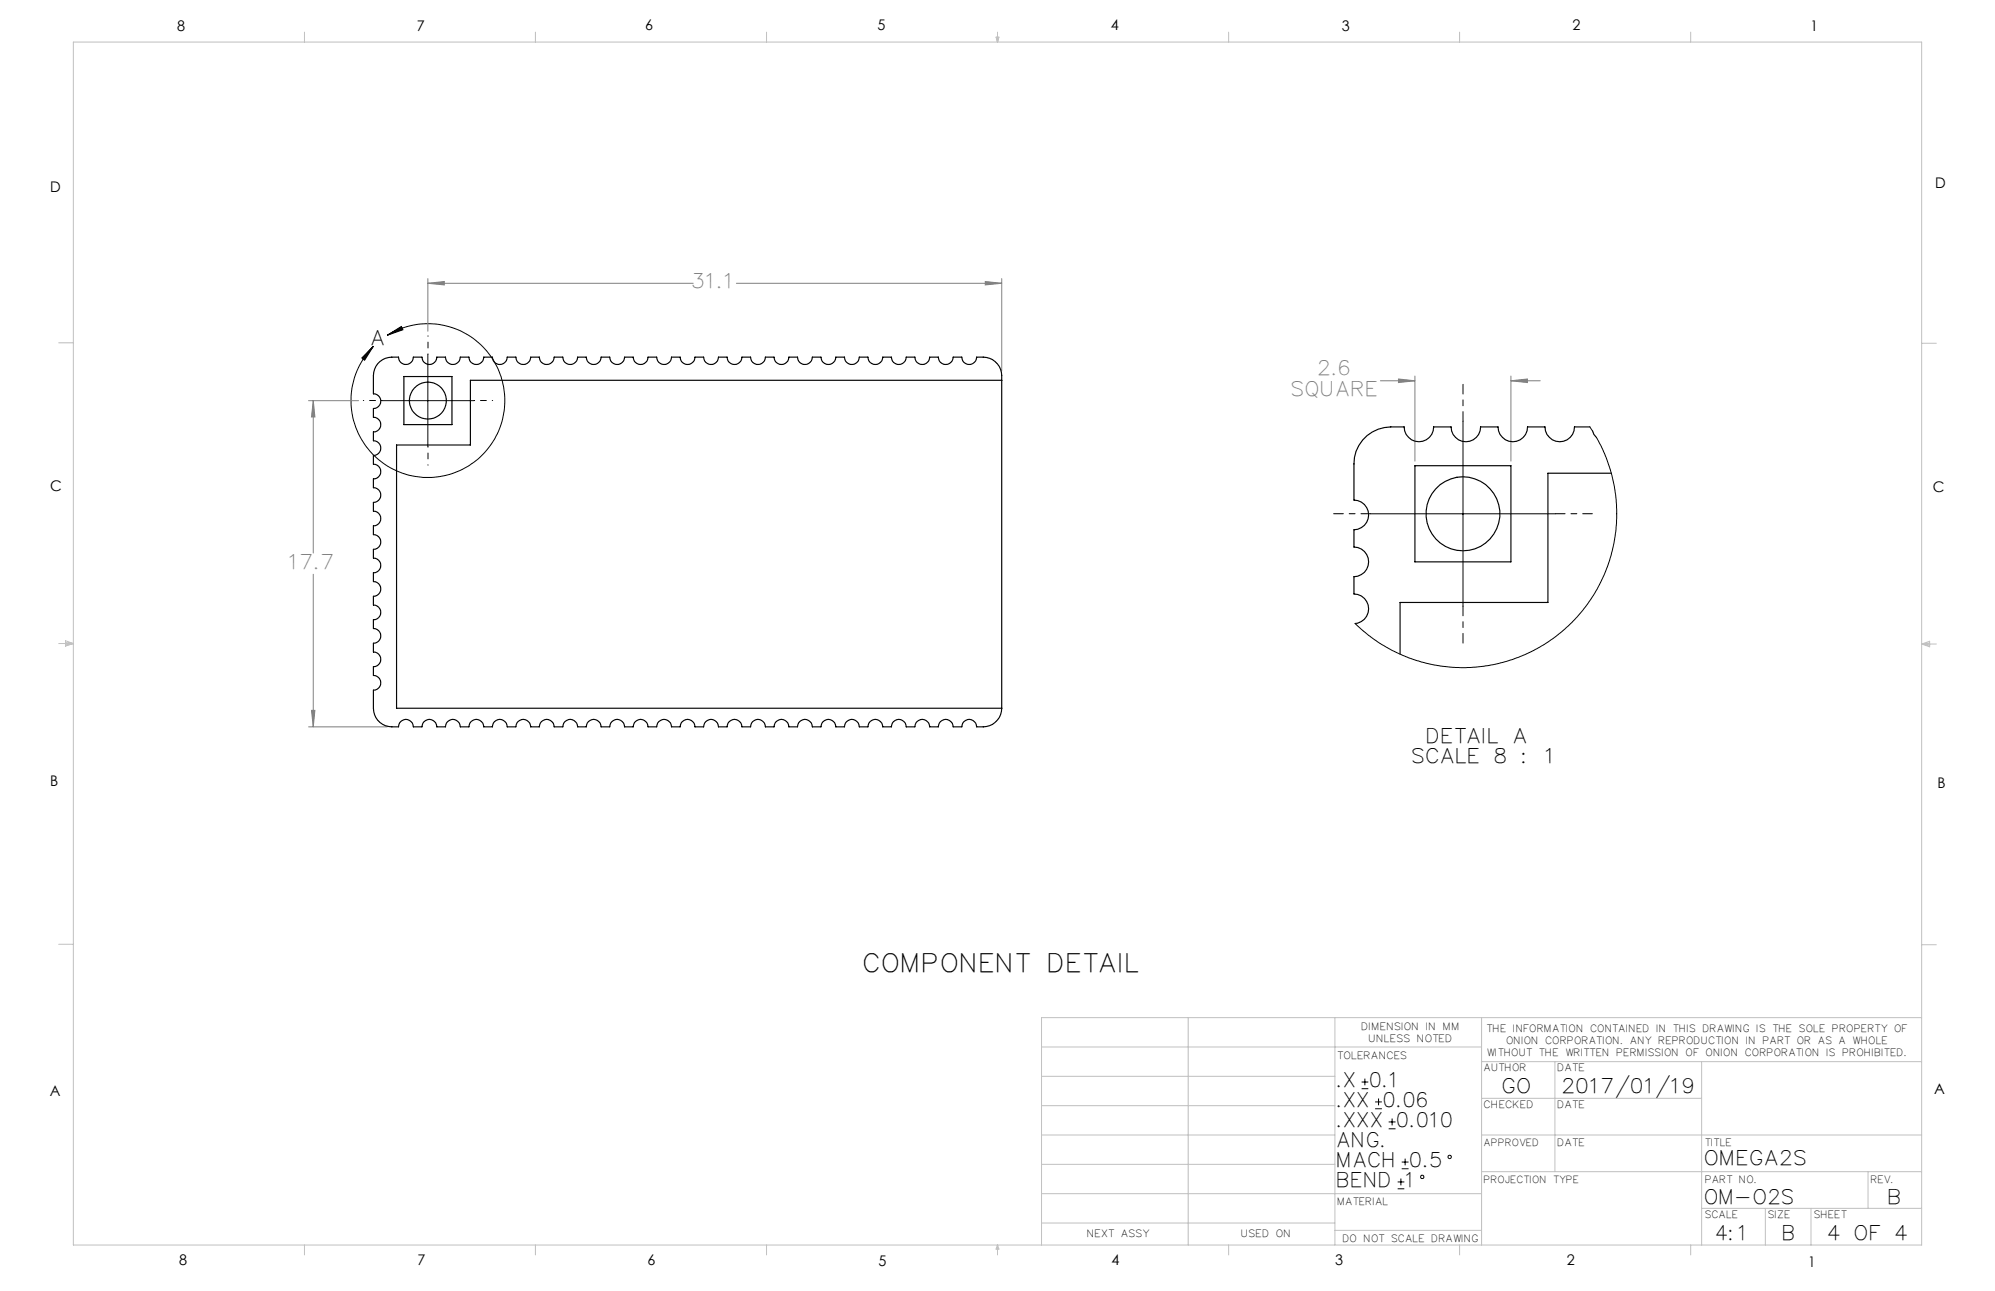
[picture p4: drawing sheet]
<svg xmlns="http://www.w3.org/2000/svg" width="432mm" height="279mm" viewBox="0 0 432 279" stroke-linecap="round" stroke-linejoin="round" font-family="sans-serif">
<g fill="none" stroke="#000" stroke-width=".22">
<path d="M80.8 74.9l-1.9 3.1-.6-.5zM83.8 72.6a16.7 16.7 0 0 1 25.3 12.4 16.7 16.7 0 0 1-22.1 17.4 16.7 16.7 0 0 1-6.2-27.5M83.8 72.6l3.1-1.9 .3 .7zM92.6 76.7v20M82.6 86.7h20M316.7 91.2v40M296.7 111.2h40M294.7 235.6h1.5M294.7 234.2h1.5M295.4 233.4v1.5M297.6 240h1.5M297.6 238.5h1.5"/>
<path d="M298.4 237.7v1.5M300.6 244.3h1.4M300.6 242.8h1.4M301.3 242.1v1.5M302.5 257.3h1.5M302.5 255.8h1.5M303.2 255.1v1.4M303.4 252.9h1.5M303.4 251.5h1.5M304.1 250.8v1.4"/>
<circle cx="307.8" cy="254.7" r=".38"/>
<circle cx="313.8" cy="250.4" r=".37"/>
</g>
<g fill="none" stroke="#808080" stroke-width=".22">
<path d="M92.6 61.3l3.6-.4v.8zM92.6 60.3v11.4M92.6 61.3h57.4M159.4 61.3h57.4M213.3 60.9l3.5 .4-3.5 .4zM216.8 60.3v20M66.8 86.7h10.8M67.8 86.7l.4 3.5h-.8zM67.8 86.7v33M298.8 82.4h7.4M302.7 82l3.5 .4-3.5 .4zM306.2 81.4v18.4"/>
<path d="M327 82.4l3.6-.4v.8zM327 81.4v18.4M327 82.4h6.4M67.8 124.3v33M66.8 157.3h17M67.4 153.7h.8l-.4 3.6z"/>
</g>
<path d="M92.6 76.7v-4M82.6 86.7h-4M92.6 96.7v4M102.6 86.7h4" fill="none" stroke="#000" stroke-width=".22" stroke-dasharray="15.2 1.3 1.3 1.3" stroke-dashoffset="15.1"/>
<path d="M316.7 91.2v-8M296.7 111.2h-8M336.7 111.2h8M316.7 131.2v8" fill="none" stroke="#000" stroke-width=".22" stroke-dasharray="15.2 1.3 1.3 1.3" stroke-dashoffset="13.1"/>
<g fill="none" stroke="#c0c0c0" stroke-width=".22">
<path d="M15.9 9.1h400v260.4h-400zM65.9 6.9v2.2M115.9 6.9v2.2M165.9 6.9v2.2M215.6 8h.6l-.3 1.1zM215.7 8l.2 1.1M215.9 6.9v2.2M216 8l-.1 1.1M265.9 6.9v2.2M315.9 6.9v2.2M365.9 6.9v2.2M12.7 74.2h3.2"/>
<path d="M415.9 74.3h3.2M12.7 139.3h3.2M14.2 139.1l1.7 .2M14.2 138.7l1.7 .6-1.7 .5zM15.9 139.3l-1.7 .3M415.9 139.4h3.2M415.9 139.4l1.8-.6v1.2zM415.9 139.4l1.8 .3M417.7 139.2l-1.8 .2M12.7 204.4h3.2M415.9 204.5h3.2M225.4 226.6h95.3"/>
<path d="M225.4 239.3h63.5M225.4 232.9h63.5M257.2 220.2v49.3M288.9 220.2v49.3M320.7 220.2v49.3M320.7 237.7h47.6M320.7 229.8h95.2M336.5 229.8v23.8M368.3 229.8v39.7M415.9 220.2h-190.5v49.3M225.4 258.3h95.3M225.4 245.6h63.5"/>
<path d="M225.4 252h63.5M320.7 253.6h95.2M320.7 245.6h95.2M404.3 253.6v7.9M65.9 269.5v2.1M115.9 269.5v2.1M165.9 269.5v2.1M215.9 269.5v2.1M215.9 269.5l.3 .8h-.6zM225.4 264.7h63.5M265.9 269.5v2.1M288.9 266.3h31.8"/>
<path d="M315.9 269.5v2.1M365.9 269.5v2.1M368.3 261.5h47.6M382.1 261.5v8M392 261.5v8"/>
</g>
<path d="M80.8 74.9l-1.9 3.1-.6-.5zM83.8 72.6l3.1-1.9 .3 .7z" fill="#000"/>
<path d="M67.8 86.7l.4 3.5h-.8zM67.4 153.7h.8l-.4 3.6zM92.6 61.3l3.6-.4v.8zM213.3 60.9l3.5 .4-3.5 .4zM302.7 82l3.5 .4-3.5 .4zM327 82.4l3.6-.4v.8z" fill="#808080"/>
<g fill="none" stroke="#000" stroke-width=".25">
<path d="M82.2 78.2a4.8 4.8 0 0 1 4.1-.9 1.61 1.61 0 0 0 1.6 1.6 1.61 1.61 0 0 0 1.6-1.6h1.8l.1 .4a1.6 1.6 0 0 0 1.8 1.2 1.6 1.6 0 0 0 1.3-1.6h1.9l.1 .4a1.6 1.6 0 0 0 1.7 1.2 1.6 1.6 0 0 0 1.4-1.6h1.9l.1 .4a1.6 1.6 0 0 0 1.7 1.2 1.6 1.6 0 0 0 1.4-1.6h1.9v.4a1.6 1.6 0 0 0 1.8 1.2 1.6 1.6 0 0 0 1.4-1.6h1.9v.4a1.6 1.6 0 0 0 1.8 1.2 1.6 1.6 0 0 0 1.4-1.6h1.8l.1 .4a1.6 1.6 0 0 0 1.8 1.2 1.6 1.6 0 0 0 1.3-1.6h1.9l.1 .4a1.6 1.6 0 0 0 1.7 1.2 1.6 1.6 0 0 0 1.4-1.6h1.9l.1 .4a1.6 1.6 0 0 0 1.7 1.2 1.6 1.6 0 0 0 1.4-1.6h1.9v.4a1.6 1.6 0 0 0 1.8 1.2 1.6 1.6 0 0 0 1.4-1.6h1.9v.4a1.6 1.6 0 0 0 1.8 1.2 1.6 1.6 0 0 0 1.4-1.6h1.8l.1 .4a1.6 1.6 0 0 0 1.8 1.2 1.6 1.6 0 0 0 1.3-1.6h1.9l.1 .4a1.6 1.6 0 0 0 1.7 1.2 1.6 1.6 0 0 0 1.4-1.6h1.9l.1 .4a1.6 1.6 0 0 0 1.7 1.2 1.6 1.6 0 0 0 1.4-1.6h1.9v.4a1.6 1.6 0 0 0 1.8 1.2 1.6 1.6 0 0 0 1.4-1.6h1.9v.4a1.6 1.6 0 0 0 1.8 1.2 1.6 1.6 0 0 0 1.4-1.6h1.8l.1 .4a1.6 1.6 0 0 0 1.8 1.2 1.6 1.6 0 0 0 1.3-1.6h1.9l.1 .4a1.6 1.6 0 0 0 1.7 1.2 1.6 1.6 0 0 0 1.4-1.6h1.9l.1 .4a1.6 1.6 0 0 0 1.7 1.2 1.6 1.6 0 0 0 1.4-1.6h1.9v.4a1.6 1.6 0 0 0 1.8 1.2 1.6 1.6 0 0 0 1.4-1.6h1.9v.4a1.6 1.6 0 0 0 1.8 1.2 1.6 1.6 0 0 0 1.4-1.6h1.8l.1 .4a1.6 1.6 0 0 0 1.8 1.2 1.6 1.6 0 0 0 1.3-1.6h1.9l.1 .4a1.6 1.6 0 0 0 1.7 1.2 1.6 1.6 0 0 0 1.4-1.6h1.9l.1 .4a1.6 1.6 0 0 0 1.7 1.2 1.6 1.6 0 0 0 1.4-1.6h1.9v.4a1.6 1.6 0 0 0 1.8 1.2 1.6 1.6 0 0 0 1.4-1.6 4.6 4.6 0 0 1 4.9 2l.3 .6 .2 1.4v72a4.1 4.1 0 0 1-4 4h-1.4l-.1-.4a1.59 1.59 0 0 0-1.7-1.2 1.59 1.59 0 0 0-1.4 1.6h-1.9l-.1-.4a1.59 1.59 0 0 0-1.7-1.2 1.59 1.59 0 0 0-1.4 1.6h-1.9v-.4a1.59 1.59 0 0 0-1.8-1.2 1.59 1.59 0 0 0-1.4 1.6h-1.9v-.4a1.59 1.59 0 0 0-1.8-1.2 1.59 1.59 0 0 0-1.4 1.6h-1.8l-.1-.4a1.59 1.59 0 0 0-1.8-1.2 1.59 1.59 0 0 0-1.3 1.6h-1.9l-.1-.4a1.59 1.59 0 0 0-1.7-1.2 1.59 1.59 0 0 0-1.4 1.6h-1.9l-.1-.4a1.59 1.59 0 0 0-1.7-1.2 1.59 1.59 0 0 0-1.4 1.6h-1.9v-.4a1.59 1.59 0 0 0-1.8-1.2 1.59 1.59 0 0 0-1.4 1.6h-1.9v-.4a1.59 1.59 0 0 0-1.8-1.2 1.59 1.59 0 0 0-1.4 1.6h-1.8l-.1-.4a1.59 1.59 0 0 0-1.8-1.2 1.59 1.59 0 0 0-1.3 1.6h-1.9l-.1-.4a1.59 1.59 0 0 0-1.7-1.2 1.59 1.59 0 0 0-1.4 1.6h-1.9l-.1-.4a1.59 1.59 0 0 0-1.7-1.2 1.59 1.59 0 0 0-1.4 1.6h-1.9v-.4a1.59 1.59 0 0 0-1.8-1.2 1.59 1.59 0 0 0-1.4 1.6h-1.9v-.4a1.59 1.59 0 0 0-1.8-1.2 1.59 1.59 0 0 0-1.4 1.6h-1.8l-.1-.4a1.59 1.59 0 0 0-1.8-1.2 1.59 1.59 0 0 0-1.3 1.6h-1.9l-.1-.4a1.59 1.59 0 0 0-1.7-1.2 1.59 1.59 0 0 0-1.4 1.6h-1.9l-.1-.4a1.59 1.59 0 0 0-1.7-1.2 1.59 1.59 0 0 0-1.4 1.6h-1.9v-.4a1.59 1.59 0 0 0-1.8-1.2 1.59 1.59 0 0 0-1.4 1.6h-1.9v-.4a1.59 1.59 0 0 0-1.8-1.2 1.59 1.59 0 0 0-1.4 1.6h-1.8l-.1-.4a1.59 1.59 0 0 0-1.8-1.2 1.59 1.59 0 0 0-1.3 1.6h-1.9l-.1-.4a1.59 1.59 0 0 0-1.7-1.2 1.59 1.59 0 0 0-1.4 1.6h-1.9l-.1-.4a1.59 1.59 0 0 0-1.7-1.2 1.59 1.59 0 0 0-1.4 1.6h-1.9v-.4a1.59 1.59 0 0 0-1.8-1.2 1.59 1.59 0 0 0-1.4 1.6h-1.9v-.4a1.59 1.59 0 0 0-1.8-1.2 1.59 1.59 0 0 0-1.4 1.6h-1.8l-.1-.4a1.59 1.59 0 0 0-1.8-1.2 1.59 1.59 0 0 0-1.3 1.6 4.6 4.6 0 0 1-4.9-2l-.5-1.3-.1-.7v-3.9a1.59 1.59 0 0 0 1.6-1.6 1.59 1.59 0 0 0-1.6-1.6v-1.9h.4a1.6 1.6 0 0 0 1.2-1.8 1.6 1.6 0 0 0-1.6-1.4v-1.9h.4a1.6 1.6 0 0 0 1.2-1.8 1.6 1.6 0 0 0-1.6-1.4v-1.9h.4a1.6 1.6 0 0 0 1.2-1.8 1.6 1.6 0 0 0-1.6-1.3v-2h.4a1.6 1.6 0 0 0 1.2-1.7 1.6 1.6 0 0 0-1.6-1.4v-1.9l.4-.1a1.6 1.6 0 0 0 1.2-1.7 1.6 1.6 0 0 0-1.6-1.4v-1.9h.4a1.6 1.6 0 0 0 1.2-1.8 1.6 1.6 0 0 0-1.6-1.4v-1.9h.4a1.6 1.6 0 0 0 1.2-1.8 1.6 1.6 0 0 0-1.6-1.4v-1.9h.4a1.6 1.6 0 0 0 1.2-1.8 1.6 1.6 0 0 0-1.6-1.3v-2h.4a1.6 1.6 0 0 0 1.2-1.7 1.6 1.6 0 0 0-1.6-1.4v-1.9l.4-.1a1.6 1.6 0 0 0 1.2-1.7 1.6 1.6 0 0 0-1.6-1.4v-1.9h.4a1.6 1.6 0 0 0 1.2-1.8 1.6 1.6 0 0 0-1.6-1.4v-1.9h.4a1.6 1.6 0 0 0 1.2-1.8 1.6 1.6 0 0 0-1.6-1.4l.1-4.6a3.9 3.9 0 0 1 1.3-2.4zM87.4 81.5h10.4v10.4h-10.4zM216.8 82.3h-115v14h-16v57h131M344.1 92.4h-3.3a3.2 3.2 0 0 1-3.2 3.2 3.2 3.2 0 0 1-3.2-3.2h-3.8a3.2 3.2 0 0 1-3.2 3.2 3.2 3.2 0 0 1-3.2-3.2h-3.7a3.2 3.2 0 0 1-3.2 3.2 3.2 3.2 0 0 1-3.2-3.2h-3.8a3.2 3.2 0 0 1-3.2 3.2 3.2 3.2 0 0 1-3.2-3.2 10.6 10.6 0 0 0-8 1.9 8 8 0 0 0-2.8 6.1v7.8a3.2 3.2 0 0 1 3.1 3.2 3.2 3.2 0 0 1-3.1 3.3v3.7a3.2 3.2 0 0 1 3.1 3.2 3.2 3.2 0 0 1-3.1 3.2v3.8a3.2 3.2 0 0 1 3.1 3 3.2 3.2 0 0 1-2.9 3.3M344.7 93.3l.3 .7 .5 .7M306.2 100.8h20.8v20.8h-20.8zM348.8 102.4h-13.8v28h-32v11.2"/>
<circle cx="92.6" cy="86.7" r="4"/>
<circle cx="316.6" cy="111.2" r="8"/>
</g>
<path d="M344.1 92.4l.6 .9M345.5 94.7l2.1 4.3 1 2.8 .8 3.5 .4 3 .1 3.9-.5 5.2-.7 2.9-.8 2.4-1.3 3.1-1.4 2.5-2 3-1.9 2.3-1.8 1.8-2.8 2.4-2.4 1.6-2.3 1.3-3.2 1.5-2.8 1-2.9 .7-3.2 .4-2.6 .2-2.9-.1-2.6-.3-3.2-.6-5-1.6-2.4-1.2-2.9-1.7-2.1-1.5-2.9-2.6" fill="none" stroke="#000" stroke-width=".22"/>
<text font-size="5.5" x="187.2" y="210.3">COMPONENT DETAIL</text>
<g font-size="4.3" fill="#808080">
<text x="150.1" y="62.4">31.1</text>
<text x="285.5" y="81.2">2.6</text>
<text x="279.8" y="85.8">SQUARE</text>
<text x="62.8" y="123.1">17.7</text>
</g>
<g font-size="4.3">
<text x="80.6" y="74.8">A</text>
<text x="309" y="160.7">DETAIL A</text>
<text x="305.9" y="165">SCALE 8 : 1</text>
<text x="289.6" y="235.3">.X 0.1</text>
<text x="289.6" y="239.6">.XX 0.06</text>
<text x="325.4" y="236.5">GO</text>
<text x="338.4" y="236.5">2017/01/19</text>
<text x="289.6" y="243.9">.XXX 0.010</text>
<text x="289.6" y="248.3">ANG.</text>
<text x="289.6" y="252.6">MACH 0.5</text>
<text x="289.6" y="256.9">BEND 1</text>
<text x="369.2" y="252.2">OMEGA2S</text>
<text x="369.2" y="260.6">OM-O2S</text>
<text x="409" y="260.6">B</text>
<text x="371.6" y="268.4">4:1</text>
<text x="386.1" y="268.4">B</text>
<text x="395.8" y="268.4">4 OF 4</text>
</g>
<g font-size="3.2">
<text x="38.3" y="6.7">8</text>
<text x="90.2" y="6.7">7</text>
<text x="139.7" y="6.5">6</text>
<text x="190" y="6.5">5</text>
<text x="240.4" y="6.5">4</text>
<text x="290.4" y="6.7">3</text>
<text x="340.4" y="6.5">2</text>
<text x="391.9" y="6.7">1</text>
<text x="10.9" y="41.6">D</text>
<text x="418.9" y="40.7">D</text>
<text x="10.9" y="106.3">C</text>
<text x="418.4" y="106.4">C</text>
<text x="10.8" y="170.2">B</text>
<text x="419.4" y="170.6">B</text>
<text x="10.8" y="237.2">A</text>
<text x="418.6" y="236.8">A</text>
<text x="38.8" y="273.8">8</text>
<text x="90.4" y="273.8">7</text>
<text x="140.2" y="273.8">6</text>
<text x="190.1" y="273.9">5</text>
<text x="240.5" y="273.8">4</text>
<text x="289" y="273.9">3</text>
<text x="339.1" y="273.8">2</text>
<text x="391.4" y="274.1">1</text>
</g>
<g font-size="2.2">
<text x="294.9" y="222.9">DIMENSION IN MM</text>
<text x="296.4" y="225.5">UNLESS NOTED</text>
<text x="321.9" y="223.3">THE INFORMATION CONTAINED IN THIS DRAWING IS THE SOLE PROPERTY OF</text>
<text x="326.2" y="225.9">ONION CORPORATION. ANY REPRODUCTION IN PART OR AS A WHOLE</text>
<text x="289.6" y="229.2">TOLERANCES</text>
<text x="321.3" y="231.9">AUTHOR</text>
<text x="322" y="228.4">WITHOUT THE WRITTEN PERMISSION OF ONION CORPORATION IS PROHIBITED.</text>
<text x="337.3" y="231.9">DATE</text>
<text x="321.3" y="239.8">CHECKED</text>
<text x="337.3" y="239.8">DATE</text>
<text x="337.3" y="247.9">DATE</text>
<text x="369.2" y="247.9">TITLE</text>
<text x="369.2" y="256">PART NO.</text>
<text x="405.1" y="256">REV.</text>
<text x="289.6" y="260.8">MATERIAL</text>
<text x="369.2" y="263.7">SCALE</text>
<text x="382.8" y="263.7">SIZE</text>
<text x="392.8" y="263.7">SHEET</text>
<text x="235.4" y="267.7">NEXT ASSY</text>
<text x="268.8" y="267.7">USED ON</text>
<text x="290.8" y="268.8">DO NOT SCALE DRAWING</text>
</g>
<g font-size="2.1">
<text x="321.3" y="247.9">APPROVED</text>
<text x="321.3" y="256">PROJECTION TYPE</text>
</g>
</svg>
